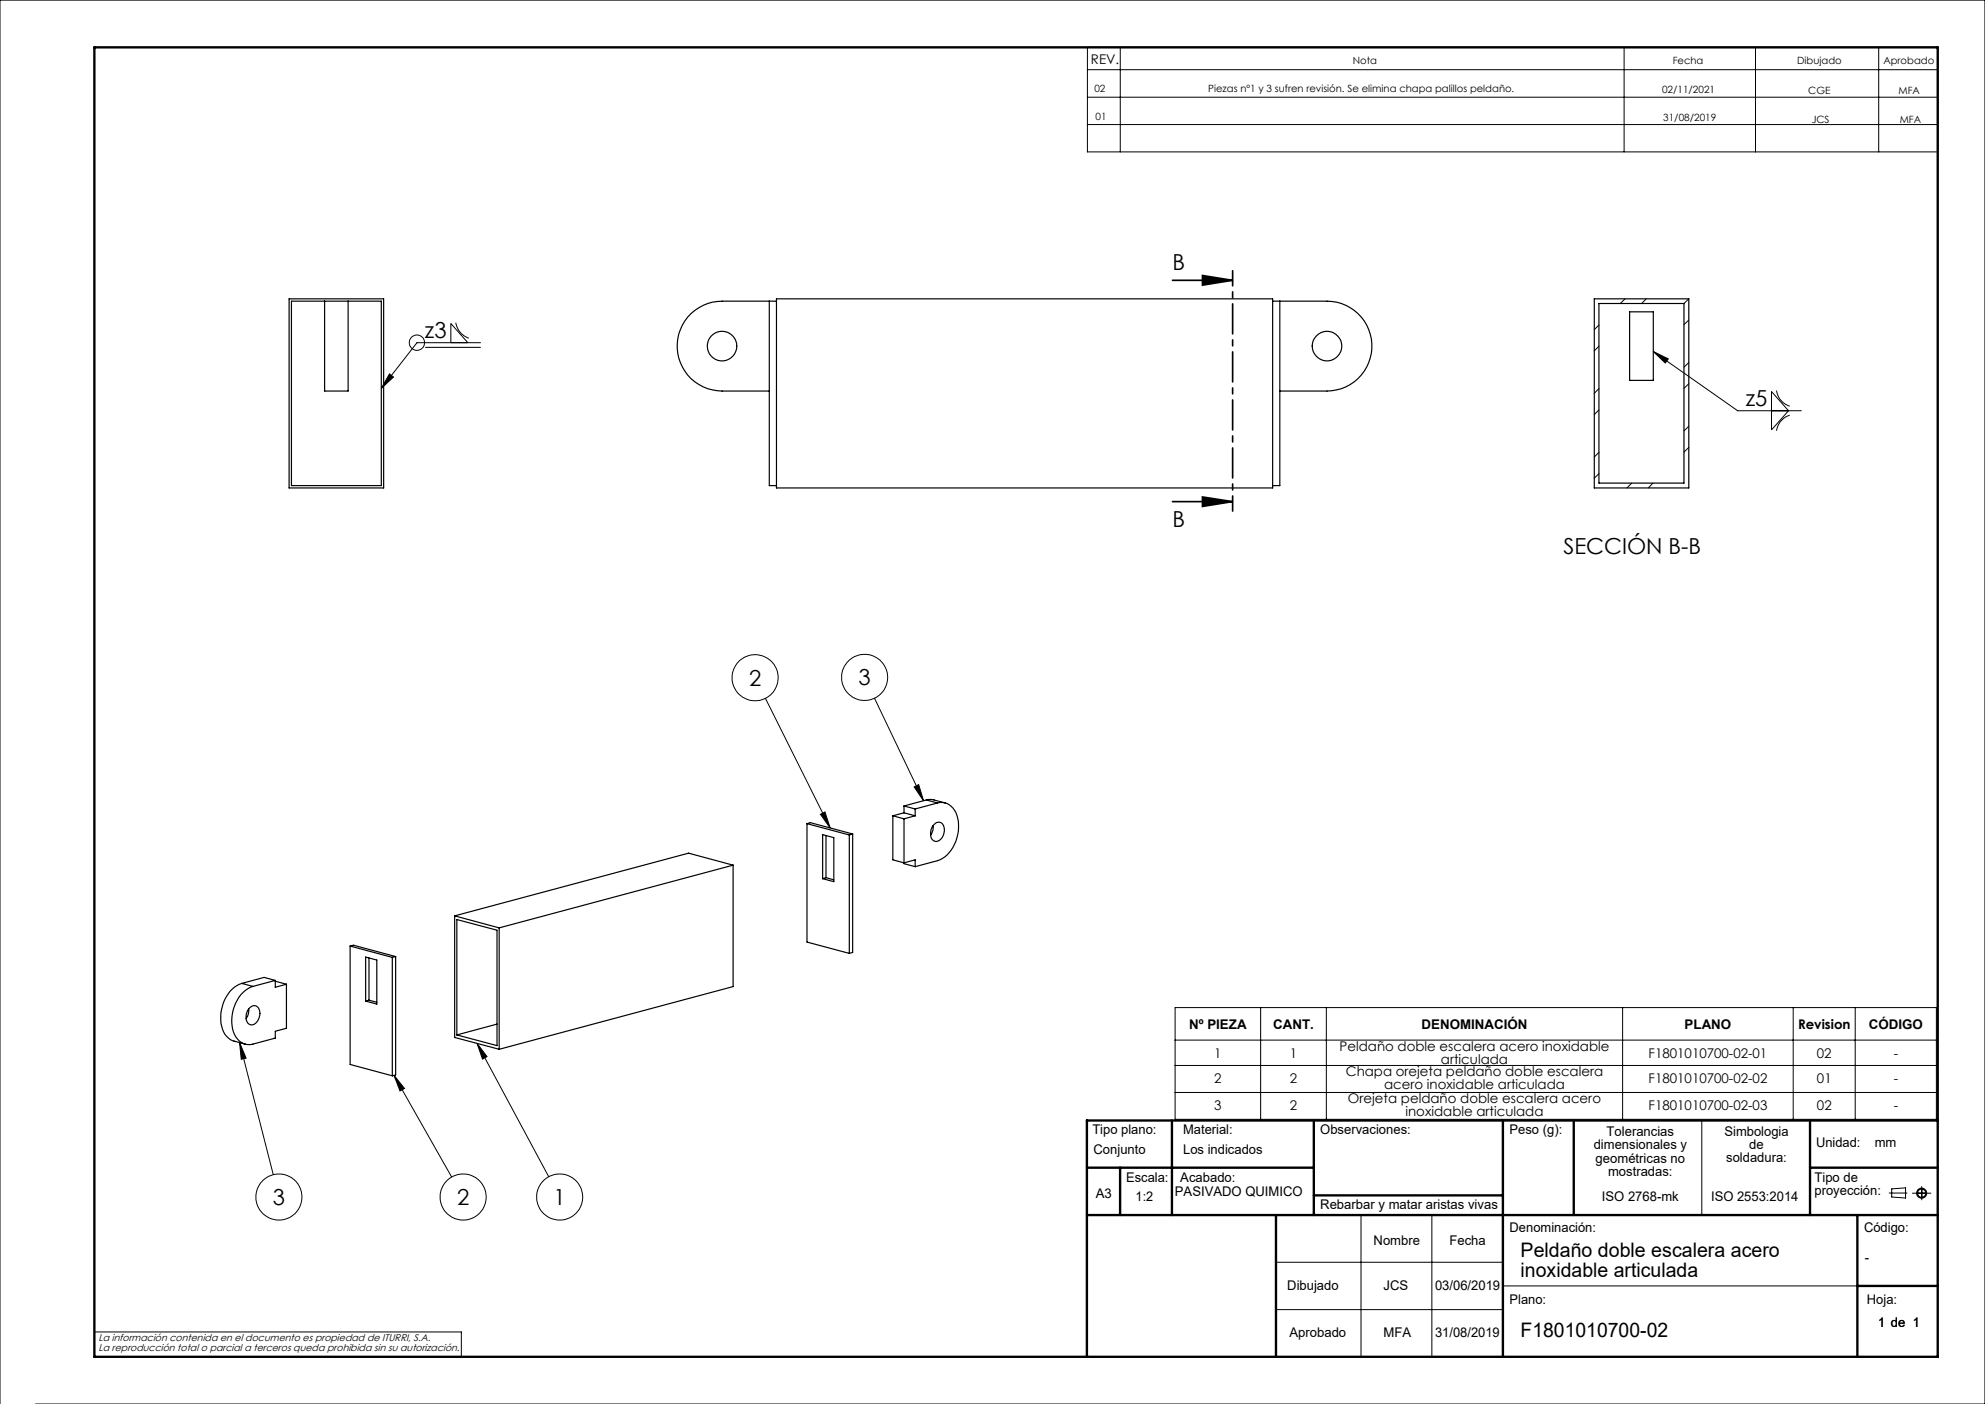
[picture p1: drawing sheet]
<svg xmlns="http://www.w3.org/2000/svg" width="420mm" height="297mm" viewBox="0 0 420 297" stroke-linecap="round" stroke-linejoin="round" font-family="sans-serif">
<g fill="none" stroke="#000" stroke-width=".21">
<path d="M230.1 10h179.9v22.1h-179.9zM230.1 14.7h179.9M237 10v22.1M343.6 10v22.1M371.4 10v22.1M397.5 10v22.1M230.1 20.6h179.9M230.1 26.3h179.9M82.4 79.1l.9 .7-2.6 2.4zM90 73.5h11.7M95.4 72.5v-4.1l3.6 4.1M96.4 68.3a4.1 4.1 0 0 0 2.8 3.2"/>
<path d="M101.7 72.5h-13.5l-7.5 9.7M338.3 68.8l-1 .9M338.3 73.2l-1 1M343.9 63.2l-1.1 1M348.3 63.2l-1 1M349.8 74.4l3.2 1.5-.6 .9zM349.8 74.4l17.9 12.5h13.4M357.3 63.2l-1 1M357.3 76.7l-1 1M357.3 67.7l-1 1M338.3 82.2l-1 1M338.3 95.7l-1 1"/>
<path d="M338.3 86.7l-1 1M357.3 90.2l-1 1M357.3 81.2l-1 1M357.3 94.6l-1 1M374.8 82.8l3.6 4.1-3.6 4zM375.9 82.6a4 4 0 0 0 2.8 3.3M378.7 87.8a4.1 4.1 0 0 0-2.8 3.3M338.3 100.2l-1 1M345.3 102.2l-1.1 1M349.7 102.2l-.9 1M162 147.7l13.6 27.5M185 147.7l10.4 21.7"/>
<path d="M173.6 172.3l1-.5 1 3.4zM193.4 166.5l1-.5 1 3.4zM248.6 213.1h161.1v23.7h-161.1zM266.7 213.1v23.7M280.6 213.1v23.7M343.3 213.1v23.7M379.4 213.1v23.7M392.5 213.1v23.7M50.7 220.6l1.4 3.2-1.1 .3zM50.7 220.6l7.1 27.9M83.4 227.5l2.2 2.8-1 .5zM83.4 227.5l12.2 21.5"/>
<path d="M100.9 220.7l2.1 2.8-.9 .5zM100.9 220.7l15.2 28.2M248.6 220h161.1M248.6 225.4h161.1M248.6 231.1h161.1M360.1 237v20M288 257v30M303 257v30M399.7 252.4h3.8M400.3 251.5l2.9-.2v2.1l-2.9-.2zM404.6 252.4h4M406.6 251v2.8"/>
<path d="M270 267h48M270 277h48M318 272h75M0 297v-297h420v297h-412.5M20 281.8h77.6v5.2"/>
<circle cx="88.2" cy="72.5" r="1.62"/>
<circle cx="159.8" cy="143.4" r="4.9"/>
<circle cx="183" cy="143.3" r="4.9"/>
<circle cx="59" cy="253.2" r="4.9"/>
<circle cx="98" cy="253.2" r="4.9"/>
<circle cx="118.4" cy="253.2" r="4.9"/>
<circle cx="406.6" cy="252.4" r=".86"/>
<circle cx="406.6" cy="252.4" r="1.07"/>
</g>
<g fill="none" stroke="#000" stroke-width=".5">
<path d="M20 10h390v277h-390zM248 237v20M278 237v20M318 237v50M333 237v20M383 237v20M410 237h-180v50M230 257h180M230 247h48M237 247v10M270 257v30M278 252.9h40"/>
<path d="M383 247h27M393 257v30M393 272h17"/>
</g>
<path d="M248.1 59.3h12.7M254.4 58.3l6.4 1-6.4 1zM248.1 106.1h12.7M254.4 105.1l6.4 1-6.4 1z" fill="none" stroke="#000" stroke-width=".35"/>
<path d="M260.8 57.3v50.8" fill="none" stroke="#000" stroke-width=".35" stroke-dasharray="6.3 1.3 1.3 1.3" stroke-dashoffset="3.2"/>
<g fill="#000">
<path d="M254.4 58.3l6.4 1-6.4 1zM254.4 105.1l6.4 1-6.4 1z"/>
<path d="M82.4 79.1l.9 .7-2.6 2.4zM349.8 74.4l3.2 1.5-.6 .9zM193.4 166.5l1-.5 1 3.4zM100.9 220.7l2.1 2.8-.9 .5zM83.4 227.5l2.2 2.8-1 .5zM173.6 172.3l1-.5 1 3.4zM50.7 220.6l1.4 3.2-1.1 .3z"/>
</g>
<g fill="none" stroke="#000" stroke-width=".25">
<path d="M61.2 63.2h20v40h-20zM61.7 63.7h19v39h-19zM68.7 63.7v19h5v-19M162.8 63.7v39h1.5M164.3 63.7h-11.5a9.5 9.5 0 0 0-9.5 9.5 9.5 9.5 0 0 0 9.5 9.5h10M164.3 63.2h105v40h-105zM269.3 63.7h11.5a9.5 9.5 0 0 1 9.5 9.5 9.5 9.5 0 0 1-9.5 9.5h-10M270.8 63.7v39h-1.5M337.3 63.2h20v40h-20zM338.3 64.2h18v38h-18zM344.8 66h5v14.5h-5zM170.7 174.2v25.1l9 2.4"/>
<path d="M170.7 174.2l9 2.4M170.7 174.2l.8-.2 8.9 2.4M174.1 176.6l2.3 .6v9.3l-2.3-.6zM174.8 176.7v9M179.7 176.6v25.1M180.4 176.4l-.7 .2M180.4 176.4v25.1l-.7 .2M188.9 172.6v9.3l2.4 .6 2.3-.6v1.4M188.9 172.6l2.4 .6M191.3 170.5v1.4M191.3 173.2v9.5l2.3 .6M191.3 171.9l-2.4 .7"/>
<path d="M191.3 171.9l2.3 .7M191.3 170.5l2.3 .6M193.6 171.1v1.5M193.6 172.6l-2.3 .6M196 169.2h1.5l2.5 .7M196 169.2l2.4 .7M196 169.2l-4.7 1.3M197.4 174.6v.9l-.5 1.2M197.8 174.2a1.2 1.2 0 0 1 1.4-.1 1.2 1.2 0 0 1 .6 1.3 2.19 2.19 0 0 1-2 2.6 1.82 1.82 0 0 1-.8-2.5l.3-.7zM198.4 169.9a3.5 3.5 0 0 1 4.2 3.2 8.1 8.1 0 0 1-3.7 8.8l-5.3 1.4M198.4 169.9l-4.8 1.2M96.2 193.7l9.4 2.6"/>
<path d="M96.2 193.7v25.8l9.4 2.5M96.7 194.5l8.5 2.3v24.4l-8.5-2.3zM105.6 196.3v25.7M155.1 183l-49.5 13.3M155.1 183l-9.4-2.5-49.5 13.2M155.1 183v25.7l-49.5 13.3M174.8 185.7l-.7 .2M174.8 185.7l1.6 .4M51.2 208a7.4 7.4 0 0 0-4.5 7 4.8 4.8 0 0 0 2.8 5.2l2.4 .7M51.2 208l2.3 .7M52.6 213.4l-.1 1.2-.4 .9M52.9 213.1a1.18 1.18 0 0 1 1.3-.3 1.18 1.18 0 0 1 .8 1.2 2.37 2.37 0 0 1-1.8 2.8 1.82 1.82 0 0 1-1-2.7z"/>
<path d="M58.2 207.4l-4.7 1.3M58.2 207.4l-2.3-.6-4.7 1.2M58.2 207.4v1.4l2.4-.6M58.2 207.6l2.4 .6M60.6 208.2v9.3l-2.4 .7v1.4l-4.7 1.3a3.4 3.4 0 0 1-4.1-2.6 8.2 8.2 0 0 1 3.6-9.5l.5-.1M74.1 200.1l8.9 2.4M74.1 200.1v25.1l8.9 2.4M74.1 200.1l.7-.1 8.9 2.3M77.4 202.5l2.3 .6v9.3l-2.3-.6zM78.1 211.6l-.7 .2M78.1 202.6v9M78.1 211.6l1.6 .4"/>
<path d="M83 202.5v25.1M83.7 202.3l-.7 .2M83.7 202.3v25.1l-.7 .2M105.2 216.6l-8.5 2.3"/>
<circle cx="152.8" cy="73.2" r="3.1"/>
<circle cx="280.8" cy="73.2" r="3.1"/>
</g>
<g font-size="4.7">
<text x="248.1" y="57.1">B</text>
<text x="89.9" y="71.5">z3</text>
<text x="369.4" y="85.8">z5</text>
<text x="248.1" y="111.5">B</text>
<text x="330.8" y="117.2">SECCIÓN B-B</text>
<text x="158.5" y="145.1">2</text>
<text x="181.7" y="145">3</text>
<text x="57.7" y="254.9">3</text>
<text x="96.7" y="254.9">2</text>
<text x="117.1" y="254.9">1</text>
</g>
<g font-size="4.2">
<text x="321.7" y="265.9">Peldaño doble escalera acero</text>
<text x="321.7" y="270.1">inoxidable articulada</text>
<text x="321.7" y="282.8">F1801010700-02</text>
</g>
<g font-size="2.8">
<text x="230.8" y="13.6">REV.</text>
<text x="251.6" y="217.6">Nº PIEZA</text>
<text x="269.4" y="217.6">CANT.</text>
<text x="300.8" y="217.6">DENOMINACIÓN</text>
<text x="356.4" y="217.6">PLANO</text>
<text x="380.4" y="217.6">Revision</text>
<text x="395.4" y="217.6">CÓDIGO</text>
<text x="256.9" y="223.7">1</text>
<text x="272.9" y="223.7">1</text>
<text x="283.4" y="222.3">Peldaño doble escalera acero inoxidable</text>
<text x="284.8" y="227.6">Chapa orejeta peldaño doble escalera</text>
<text x="304.9" y="225.2">articulada</text>
<text x="348.8" y="223.7">F1801010700-02-01</text>
<text x="384.4" y="223.7">02</text>
<text x="400.7" y="223.7">-</text>
<text x="256.9" y="229">2</text>
<text x="272.9" y="229">2</text>
<text x="285.2" y="233.3">Orejeta peldaño doble escalera acero</text>
<text x="292.9" y="230.4">acero inoxidable articulada</text>
<text x="348.8" y="229">F1801010700-02-02</text>
<text x="384.4" y="229">01</text>
<text x="400.7" y="229">-</text>
<text x="231.1" y="239.9">Tipo plano:</text>
<text x="250.3" y="239.9">Material:</text>
<text x="256.9" y="234.7">3</text>
<text x="272.9" y="234.7">2</text>
<text x="279.3" y="239.9">Observaciones:</text>
<text x="297.4" y="236.1">inoxidable articulada</text>
<text x="319.4" y="239.9">Peso (g):</text>
<text x="348.8" y="234.7">F1801010700-02-03</text>
<text x="384.4" y="234.7">02</text>
<text x="400.7" y="234.7">-</text>
<text x="231.4" y="244.1">Conjunto</text>
<text x="250.3" y="244.1">Los indicados</text>
<text x="337.2" y="243.1">dimensionales y</text>
<text x="337.6" y="246">geométricas no</text>
<text x="339.9" y="240.3">Tolerancias</text>
<text x="364.9" y="240.2">Simbologia</text>
<text x="365.3" y="245.9">soldadura:</text>
<text x="370.1" y="243">de</text>
<text x="384.2" y="242.7">Unidad:</text>
<text x="396.7" y="242.7">mm</text>
<text x="238.3" y="250">Escala:</text>
<text x="249.7" y="250">Acabado:</text>
<text x="340.2" y="248.8">mostradas:</text>
<text x="383.9" y="250">Tipo de</text>
<text x="231.9" y="253.4">A3</text>
<text x="240.3" y="254">1:2</text>
<text x="248.6" y="253">PASIVADO QUIMICO</text>
<text x="279.3" y="255.7">Rebarbar y matar aristas vivas</text>
<text x="338.9" y="254">ISO 2768-mk</text>
<text x="362" y="254">ISO 2553:2014</text>
<text x="383.9" y="252.8">proyección:</text>
<text x="290.6" y="263.3">Nombre</text>
<text x="306.7" y="263.3">Fecha</text>
<text x="319.4" y="260.6">Denominación:</text>
<text x="394.4" y="260.6">Código:</text>
<text x="394.6" y="266.9">-</text>
<text x="272.4" y="273">Dibujado</text>
<text x="292.7" y="273">JCS</text>
<text x="303.6" y="273">03/06/2019</text>
<text x="319.4" y="275.8">Plano:</text>
<text x="395" y="275.8">Hoja:</text>
<text x="397.4" y="280.6">1 de 1</text>
<text x="272.8" y="282.8">Aprobado</text>
<text x="292.7" y="282.8">MFA</text>
<text x="303.6" y="282.8">31/08/2019</text>
</g>
<g font-size="2.1">
<text x="286.2" y="13.6">Nota</text>
<text x="353.9" y="13.6">Fecha</text>
<text x="380.3" y="13.6">Dibujado</text>
<text x="398.5" y="13.6">Aprobado</text>
<text x="231.5" y="19.4">02</text>
<text x="255.6" y="19.5">Piezas nº1 y 3 sufren revisión. Se elimina chapa palillos peldaño.</text>
<text x="351.7" y="19.6">02/11/2021</text>
<text x="382.6" y="19.9">CGE</text>
<text x="401.7" y="19.9">MFA</text>
<text x="231.8" y="25.4">01</text>
<text x="351.9" y="25.6">31/08/2019</text>
<text x="383.3" y="25.9">JCS</text>
<text x="402" y="25.9">MFA</text>
<text x="20.8" y="283.7">La información contenida en el documento es propiedad de ITURRI, S.A.</text>
<text x="20.8" y="285.7">La reproducción total o parcial a terceros queda prohibida sin su autorización.</text>
</g>
</svg>
